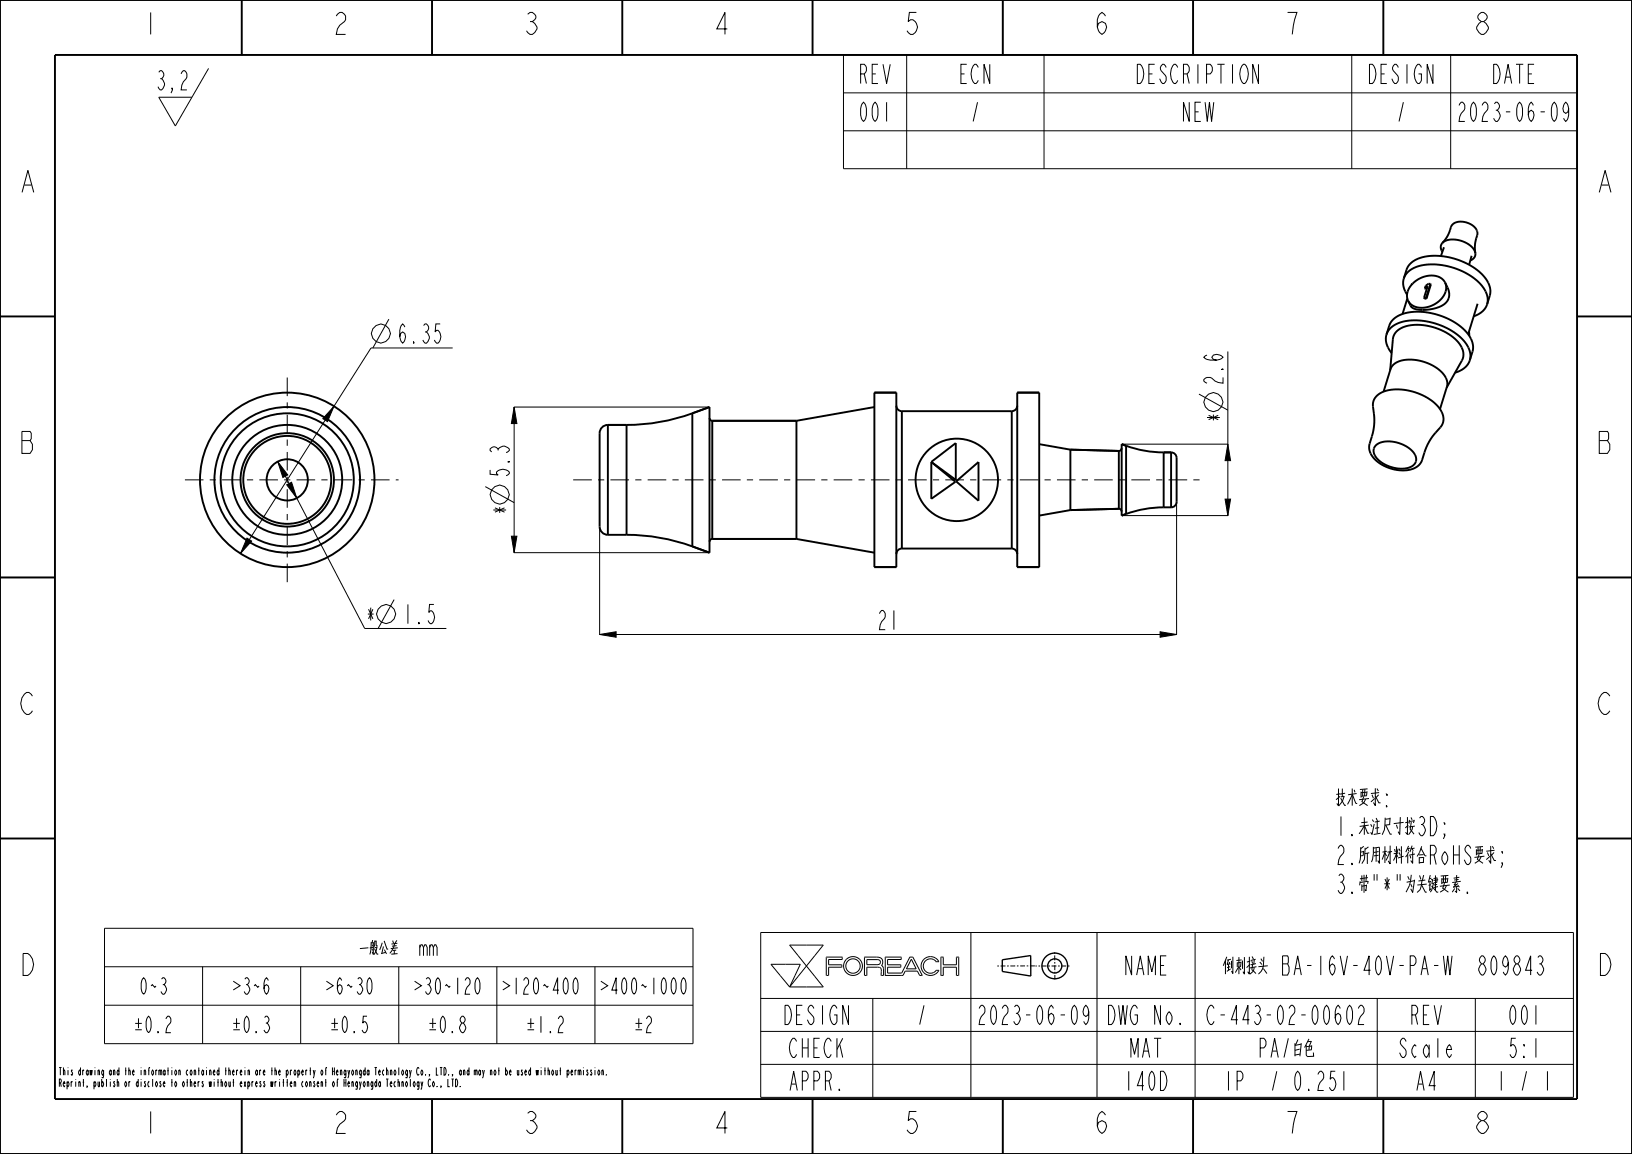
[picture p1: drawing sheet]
<svg xmlns="http://www.w3.org/2000/svg" width="297mm" height="210mm" viewBox="0 0 297 210" stroke-linecap="round" stroke-linejoin="round" font-family="sans-serif">
<g fill="none" stroke="#000" stroke-width=".18">
<path d="M28.9 13.2l.3-.3a.78 .78 0 0 1 .6 .6 .78 .78 0 0 1-.4 .8l.3 .3a1.2 1.2 0 0 1-.3 1.8h-.2l-.4-.6M29.2 14.3h.2M31.4 16.4l-.1-.3h.1v.3l-.3 .5M33 13.4l.4-.5h.2a1.25 1.25 0 0 1-.2 2l-.3 .6-.1 .9h1M38 12.4l-6.1 10.5-3-5.2h6M153.5 10h133.5v20.7h-133.5zM153.5 16.9h133.5M165 10v20.7M190 10v20.7M246 10v20.7M264 10v20.7M153.5 23.8h133.5"/>
<path d="M70.8 58.1l-2.9 5.2M60.8 73.9l-1.2 2.8-.8-.5zM82.4 63.3h-14.9l-23.7 37.4M93.5 74.1h35.6M93.6 74.1l.5 3h-1zM93.6 74.1v26.5M218.2 71.7l5.2 2.9M223.4 64v29.8M44.9 97.9l.9 .6-2 2.2zM50.5 84l1.9 2.4-.9 .5zM50.5 84l15.9 30.4h14.8M52.2 88.2l.9-.4 .9 2.9z"/>
<path d="M88.3 88.5l5.3 3M93.1 97.6h1l-.5 3zM109.1 95.9v19.6M204.2 93.8h19.3M204.2 80.8h19.3M214.1 91.4v24.1M222.9 90.8h1l-.5 3zM223.4 80.8l.5 3h-1zM71.7 109.1l-2.9 5.3M93.5 100.6h35.6M109.1 115.5l3-.5v1zM109.1 115.5h105"/>
<path d="M211.1 115l3 .5-3 .5zM19 168.9h107.1v21h-107.1zM19 175.9h107.1M36.9 175.9v14M54.7 175.9v14M72.6 175.9v14M77.1 172.4l.2-.5h.2l.2 .5v1.5M78.2 172.4l.2-.5h.2l.3 .5v1.5M78.2 171.9v2M78.9 172.4l.2-.5h.2l.2 .5v1.5M90.4 175.9v14M108.3 175.9v14"/>
<path d="M138.4 169.7h147.9v30h-147.9zM140.3 175.5h5.3l-1.9 4.1zM143.7 172h6.1l-3 3.8zM146.8 175.8l3 3.8h-6.1M146.8 175.8l-3.1 3.8M150.8 177.5v-1.5h2.4v-.4h-2.4v-1h2.4l.1-.4h-2.9v3.3h.4M157.8 174.6l2.1 .1 .3 .1v.4l-.4 .3h-2zM157.8 177.5v-1.5h1.9l.4 .1 .2 .2 .1 1.2h.4M160.8 177.5v-1.3l-.4-.5 .2-.6-.2-.7-.7-.2h-2.3l-.1 3.3h.5M164.3 177.5h.1M165.9 174.6l.8 1.7h-1.7zM166.1 174.2h-.5l-1.5 2.9h-2.6v-1.1h2.4v-.4h-2.4v-1h2.5v-.4h-2.9v3.3h3.2"/>
<path d="M166.1 174.2h.1M166.1 174.2l1.7 3.3h-.4l-.4-.8h-2.3l-.4 .8M170.4 175l-.7-.5h-.8l-.6 .5-.3 .8 .3 .8 .6 .4h.8l.7-.4M170.4 176.6h.1M170.4 175h.1M170.4 176.6h.4M170.4 175h.5l-.4-.5-.5-.3-.7-.1-.7 .1-.5 .4-.3 .5-.2 .5 .1 .7 .5 .8 1 .4 1-.2 .7-.7M170.8 176.6h.1M171.2 174.2h.5v1.4h2.4v-1.4h.4v3.3h-.4v-1.5h-2.4v1.5h-.5zM176.7 169.7v30M199.6 169.7v30M217.5 169.7v30"/>
<path d="M271.9 173.9a2.91 2.91 0 0 1 0 3.5 2.91 2.91 0 0 1 0-3.5zM274.5 175.1l-.1 .6-.4 .3a1.24 1.24 0 0 1 0-2.1 2.91 2.91 0 0 1 0 3.5l-.4-.5M19 182.9h107.1M138.4 181.7h147.9M138.4 187.7h147.9M138.4 193.7h147.9M158.8 181.7v18M250.6 181.7v18M268.5 181.7v18"/>
<circle cx="69.3" cy="60.7" r="1.72"/>
<circle cx="220.8" cy="73.2" r="1.72"/>
<circle cx="90.9" cy="90" r="1.72"/>
<circle cx="70.2" cy="111.7" r="1.72"/>
<circle cx="155.2" cy="175.8" r="1.31"/>
<circle cx="155.2" cy="175.8" r="1.71"/>
</g>
<path d="M60.8 73.9l-1.2 2.8-.8-.5zM93.6 74.1l.5 3h-1zM50.5 84l1.9 2.4-.9 .5zM52.2 88.2l.9-.4 .9 2.9zM223.4 80.8l.5 3h-1zM222.9 90.8h1l-.5 3zM44.9 97.9l.9 .6-2 2.2zM93.1 97.6h1l-.5 3zM109.1 115.5l3-.5v1zM211.1 115l3 .5-3 .5z" fill="#000"/>
<g fill="none" stroke="#000" stroke-width=".35">
<path d="M0 0h297v210h-297zM10 10h277v190h-277zM44 .1v10M78.6 .1v10M113.2 .1v10M147.9 .1v10M182.5 .1v10M217.1 .1v10M251.7 .1v10M0 57.6h10M252.8 59.3a4.4 4.4 0 0 1 4.2-2.5 12.1 12.1 0 0 1 10.4 4.3 3.5 3.5 0 0 1 .6 2.9M256.1 53.6a3.1 3.1 0 0 1 1.8-5.1 12 12 0 0 1 12.1 4 3.1 3.1 0 0 1-1.8 5.1"/>
<path d="M256.1 54.3l-.9 2.8M257 51.6l-.1 .2M259.2 54.2v.1h.4M259.2 54.2h.3M259.3 52.5l.5-.4-.6 2.1M259.5 54.2l.1 .1M259.7 52.4l-.3 .2-.1-.1M260.3 51.6l.1 .2-.8 2.5M260.3 51.6l-.8 2.6M260.3 51.6h-.4l-.5 .4-.1 .5M263.9 41.9l-.5 1-.7 1.1M264 41.3a2.31 2.31 0 0 1 3.2-.7 2.03 2.03 0 0 1 1.6 2.2"/>
<path d="M268.7 43.3l-.3 1.2v1.2M268.9 55.3l-1.7 5.5M287 57.6h10M109.7 77.6l.9-.3v20a1.5 1.5 0 0 1-1.5-1.5v-17l.1-.4zM110.6 77.3h3.4M114 77.3v20a35 35 0 0 1 12 2.1M126 75.2a35 35 0 0 1-12 2.1M126 75.2v24.2M129.1 76.1l.1 .2 .4 .3M129.1 74.1l-3.1 1.1M129.6 76.6v21.5M129.6 76.6h15.3"/>
<path d="M159.1 71.4h4v31.8h-4M163.1 73.8a1 1 0 0 0 1 1M164.1 74.8v25M164.1 74.8h20M184.1 74.8v25M185.1 73.8a1 1 0 0 1-1 1M189.1 71.4h-4v31.8h4M250 75.3a9.7 9.7 0 0 1-.3 4.1M261.2 78.8a9.7 9.7 0 0 0-2 3.6M126 99.4l3.1 1.2M129.6 98.1l-.4 .2-.1 .3M129.6 98.1h15.3"/>
<path d="M164.1 99.8a1 1 0 0 0-1 1M164.1 99.8h20M169.5 84.1l4.4 3.6-4.4 3.1zM169.5 84.1l4.4-3.5v6.7zM174 87.6l4.1-3.5v7zM184.1 99.8a1 1 0 0 1 1 1M194.8 81.8l8.8 .3M203.6 92.6l-8.8 .2M203.6 82.1v10.5M203.6 92.6a.5 .5 0 0 1 .5 .5M204.1 81.6a.5 .5 0 0 1-.5 .5M204.1 80.8l.8 .3"/>
<path d="M204.9 93.5l-.8 .3M204.9 81.1a20 20 0 0 0 6.9 1.2M204.9 81.1v12.4M211.8 82.3v10a20 20 0 0 0-6.9 1.2M211.8 82.3h1.3M213.1 82.3a1 1 0 0 1 1 1v8a1 1 0 0 1-1 1zM249.3 80.7a3.4 3.4 0 0 0 2 3.8 6.6 6.6 0 0 0 6.5 .5 2.36 2.36 0 0 0 1-1.3M250.4 81a5 5 0 0 1 5.4 .2 2.81 2.81 0 0 1 1.9 2.8 2.61 2.61 0 0 1-2.9 1.3 5.4 5.4 0 0 1-4.8-2.8v-.8zM0 105.1h10M287 105.1h10M0 152.6h10M287 152.6h10"/>
<path d="M44 200.1v10M78.6 200.1v10M113.2 200.1v10M147.9 200.1v10M182.5 200.1v10M217.1 200.1v10M251.7 200.1v10"/>
<circle cx="52.3" cy="87.3" r="12.1"/>
<circle cx="52.3" cy="87.3" r="10"/>
<circle cx="52.3" cy="87.3" r="8.5"/>
<circle cx="52.3" cy="87.3" r="8"/>
<circle cx="52.3" cy="87.3" r="3.8"/>
</g>
<g fill="none" stroke="#000" stroke-width=".25">
<path d="M187.6 173.9v3.7l-5.2-.8v-2.1l5.2-.8"/>
<circle cx="192" cy="175.8" r="2.34"/>
<circle cx="192" cy="175.8" r="1.29"/>
</g>
<path d="M181.5 175.8h6.8M191.9 173.3l.1 5M194.6 175.8h-6.2" fill="none" stroke="#000" stroke-width=".18" stroke-dasharray=".3 .3 .9 .3" stroke-linecap="butt"/>
<!-- layer: 02___PRT_ALL_AXES -->
<g fill="none" stroke="#000" stroke-width=".35">
<path d="M252.8 59.3l-.5 1.6M255.5 50.7l.4-1.6a4.3 4.3 0 0 1 4.1-2.5 12.2 12.2 0 0 1 10.5 4.3 3.5 3.5 0 0 1 .6 2.9l-.5 1.6M262.5 44.2a4 4 0 0 1 4.6 .1l.9 .8 .5 1M262.5 44.2a1.26 1.26 0 0 0 0 1.6M262.7 44l-.2 .2M262.8 45l-.6 1.6M263 51.4a3.3 3.3 0 0 0-4.3-.9 3.6 3.6 0 0 0-2.5 4l.1 .2M263 51.4a3.3 3.3 0 0 1-1.9 4 3.6 3.6 0 0 1-4.7-.5l-.1-.2M263 51.4l.4 .9a2.44 2.44 0 0 1-1.7 3.6 6.2 6.2 0 0 1-4.8 0l-.6-1.2M264 41.3l-.1 .6M267.8 46.5l-.4 1.7M268.4 45.7l.1 .4"/>
<path d="M268.5 46.1a1.25 1.25 0 0 1-.9 1.3M268.8 42.8l-.1 .5M110.6 77.3h3.4M126 75.2l3.1-1.1v26.5l-3.1-1.2M129.6 76.6h15.3M144.9 76.6v21.5M159.1 74.1l-14.2 2.5M163.1 71.4h-4v31.8h4M185.1 71.4h4v31.8h-4M249.7 79.4l-.4 1.3M250 75.3l-.1-1.3a2.72 2.72 0 0 1 2.4-2.9 9.9 9.9 0 0 1 9.9 3.6 2.47 2.47 0 0 1-.1 3.1l-.9 1M251.8 71.3l1.3-4.1a3.2 3.2 0 0 1 3.1-1.8 7.9 7.9 0 0 1 6.9 3.4 2.12 2.12 0 0 1 .2 1.6l-1.2 4"/>
<path d="M252.3 60.9a4.3 4.3 0 0 1 4.1-2.6 12.2 12.2 0 0 1 10.5 4.3 3.5 3.5 0 0 1 .6 3M252.3 60.9a3.7 3.7 0 0 0 1 3.4M253 67.4l.5-5.7a3.2 3.2 0 0 1 3.1-2.5 10 10 0 0 1 9.3 3.8 2.62 2.62 0 0 1 .1 2.6l-2.7 4.9M267.3 60.4l.1 .7M267.5 65.6a3.7 3.7 0 0 1-2.7 2.2M268 64l-.5 1.6M110.6 97.3h3.4M129.6 98.1h15.3M144.9 98.1l14.2 2.5M189.1 80.8l5.7 1M194.8 92.8l-5.7 1M194.8 81.8v11"/>
<path d="M194.8 81.8l8.8 .3M203.6 92.6l-8.8 .2M204.9 81.1l-.8-.3v13l.8-.3M211.8 92.3h1.3M211.8 82.3h1.3M259.2 82.4l-.4 1.3"/>
<circle cx="52.3" cy="87.3" r="15.9"/>
<circle cx="52.3" cy="87.3" r="13.3"/>
<circle cx="174.1" cy="87.3" r="7.5"/>
</g>
<path d="M104.3 87.3h114.8" fill="none" stroke="#000" stroke-width=".18" stroke-dasharray="1.1 1.1 3.4 1.1" stroke-dashoffset="2.3" stroke-linecap="butt"/>
<path d="M52.3 87.3v18.8M52.3 87.3v-19M52.3 87.3h-19.1M52.3 87.3h20.2" fill="none" stroke="#000" stroke-width=".18" stroke-dasharray="1.1 1.1 3.4 1.1" stroke-dashoffset=".6" stroke-linecap="butt"/>
<g font-size="5.2">
<text x="26.1" y="6.3">1</text>
<text x="60.7" y="6.3">2</text>
<text x="95.4" y="6.3">3</text>
<text x="130" y="6.3">4</text>
<text x="164.6" y="6.3">5</text>
<text x="199.2" y="6.3">6</text>
<text x="233.9" y="6.3">7</text>
<text x="268.5" y="6.3">8</text>
<text x="3.8" y="35">A</text>
<text x="290.8" y="35">A</text>
<text x="3.8" y="82.5">B</text>
<text x="290.8" y="82.5">B</text>
<text x="3.8" y="130">C</text>
<text x="290.8" y="130">C</text>
<text x="3.8" y="177.5">D</text>
<text x="290.8" y="177.5">D</text>
<text x="26.1" y="206.3">1</text>
<text x="60.7" y="206.3">2</text>
<text x="95.4" y="206.3">3</text>
<text x="130" y="206.3">4</text>
<text x="164.6" y="206.3">5</text>
<text x="199.2" y="206.3">6</text>
<text x="233.9" y="206.3">7</text>
<text x="268.5" y="206.3">8</text>
</g>
<g font-size="4.6">
<text x="155.8" y="15.2">REV</text>
<text x="174.1" y="15.2">ECN</text>
<text x="205.5" y="15.2">DESCRIPTION</text>
<text x="248.2" y="15.2">DESIGN</text>
<text x="270.9" y="15.2">DATE</text>
<text x="155.8" y="22.1">001</text>
<text x="176.4" y="22.1">/</text>
<text x="214.6" y="22.1">NEW</text>
<text x="253.9" y="22.1">/</text>
<text x="264.1" y="22.1">2023-06-09</text>
<text x="72.2" y="62.4">6.35</text>
<text x="222.6" y="70.3" transform="rotate(-90 222.6 70.3)">2.6</text>
<text x="222.6" y="77" transform="rotate(-90 222.6 77)">*</text>
<text x="92.7" y="87.1" transform="rotate(-90 92.7 87.1)">5.3</text>
<text x="92.7" y="93.9" transform="rotate(-90 92.7 93.9)">*</text>
<text x="66.4" y="113.5">*</text>
<text x="73.2" y="113.5">1.5</text>
<text x="159.5" y="114.6">21</text>
<text x="243" y="146.8">技术要求:</text>
<text x="243" y="152.1">1.未注尺寸按3D;</text>
<text x="243" y="157.3">2.所用材料符合RoHS要求;</text>
<text x="243" y="162.6">3.带&quot;*&quot;为关键要素.</text>
<text x="204" y="177.4">NAME 倒刺接头 BA-16V-40V-PA-W</text>
<text x="274.7" y="177.4">809843</text>
<text x="141.8" y="186.4">DESIGN</text>
<text x="166.6" y="186.4">/</text>
<text x="176.8" y="186.4">2023-06-09</text>
<text x="200.6" y="186.4">DWG No.</text>
<text x="218.1" y="186.4">C-443-02-00602</text>
<text x="256.2" y="186.4">REV</text>
<text x="274" y="186.4">001</text>
<text x="143" y="192.4">CHECK</text>
<text x="205.2" y="192.4">MAT</text>
<text x="226.1" y="192.4">PA/白色</text>
<text x="253.9" y="192.4">Scale</text>
<text x="274" y="192.4">5:1</text>
<text x="143" y="198.4">APPR.</text>
<text x="204" y="198.4">140D</text>
<text x="222.3" y="198.4">IP</text>
<text x="230.9" y="198.4">/ 0.251</text>
<text x="257.3" y="198.4">A4</text>
<text x="272.1" y="198.4">1</text>
<text x="276.3" y="198.4">/ 1</text>
</g>
<g font-size="3.9">
<text x="60.9" y="173.9">一般公差</text>
<text x="25" y="180.9">0~3</text>
<text x="40.9" y="180.9">＞3~6</text>
<text x="57.8" y="180.9">＞6~30</text>
<text x="73.7" y="180.9">＞30~120＞120~400＞400~1000</text>
<text x="23.1" y="187.9">±0.2</text>
<text x="40.9" y="187.9">±0.3</text>
<text x="58.8" y="187.9">±0.5</text>
<text x="76.6" y="187.9">±0.8</text>
<text x="94.5" y="187.9">±1.2</text>
<text x="114.3" y="187.9">±2</text>
</g>
<g font-size="1.8">
<text x="10.6" y="195.7">This drawing and the information contained therein are the property of</text>
<text x="10.6" y="197.8">Reprint, publish or disclose to others without express written consent of</text>
<text x="60.3" y="195.7">Hengyongda Technology Co., LTD., and may not be used without permission.</text>
<text x="62.4" y="197.8">Hengyongda Technology Co., LTD.</text>
</g>
</svg>
